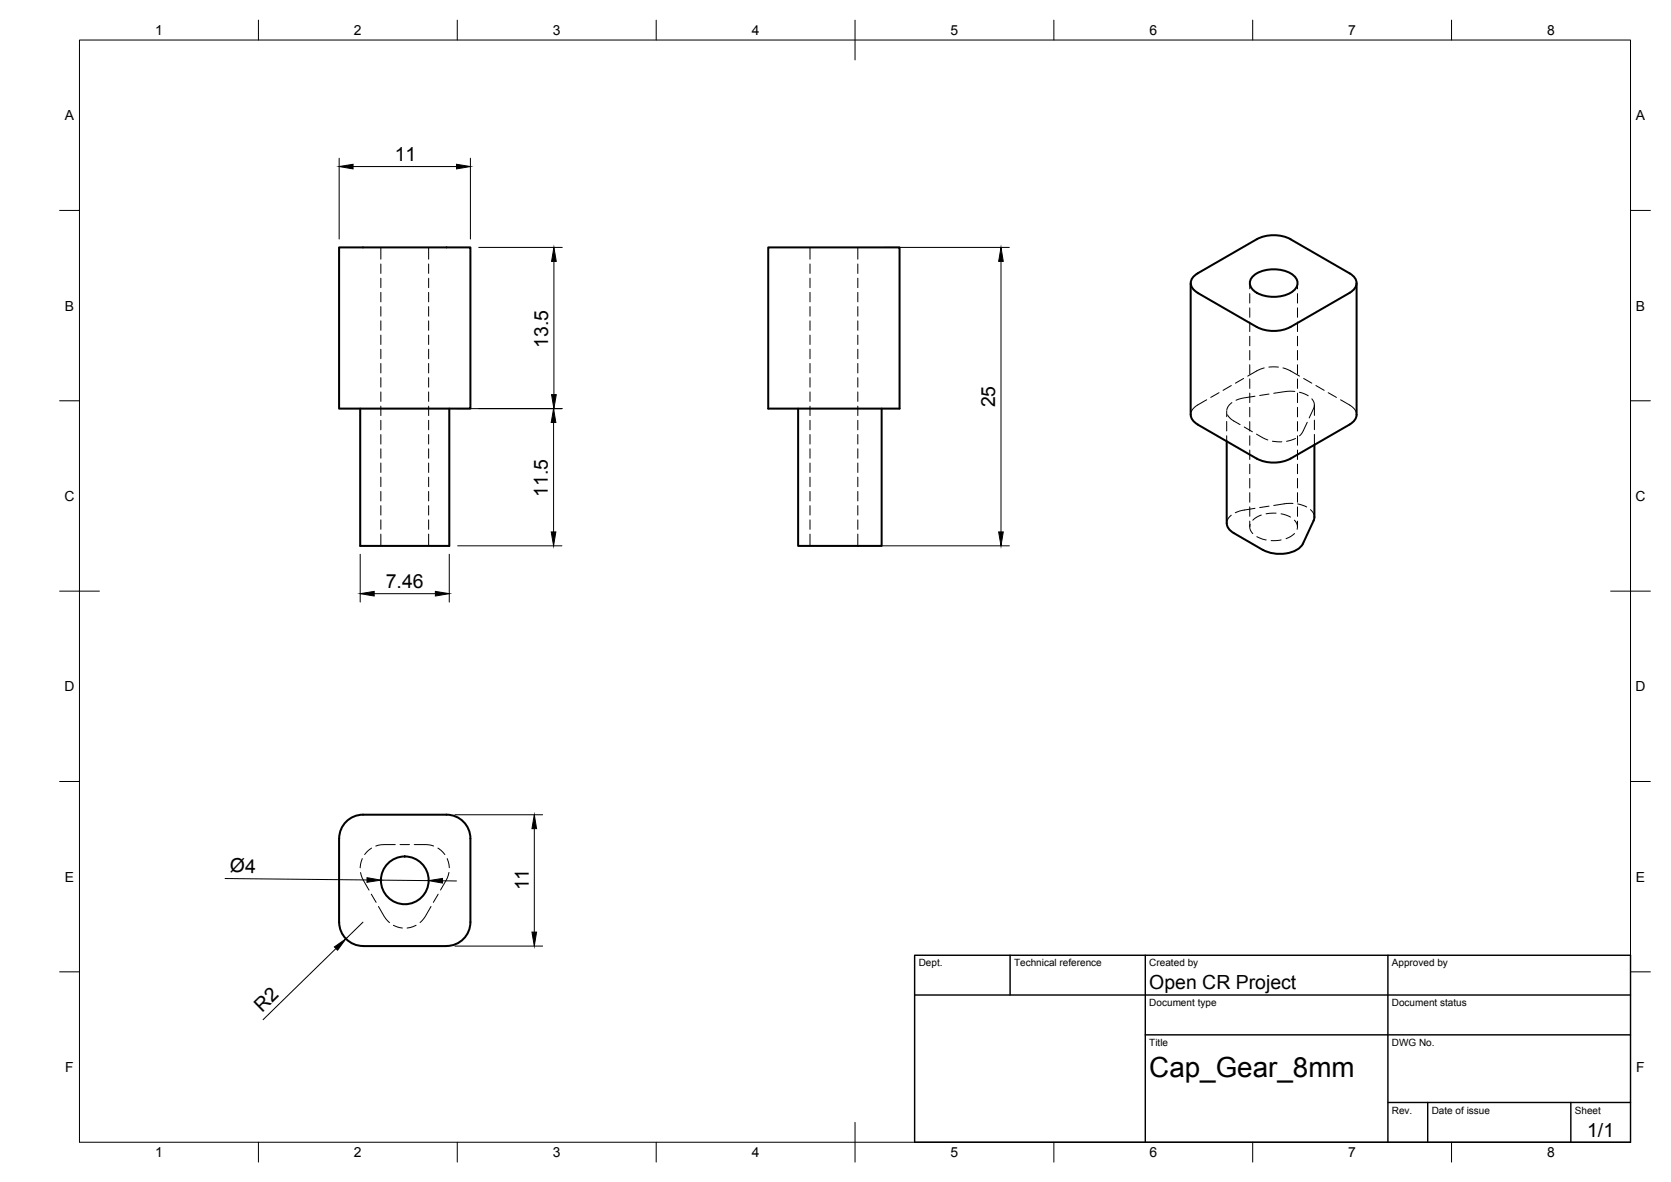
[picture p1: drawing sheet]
<svg xmlns="http://www.w3.org/2000/svg" width="420mm" height="297mm" viewBox="0 0 420 297" stroke-linecap="round" stroke-linejoin="round" font-family="sans-serif">
<!-- layer: Visible -->
<g fill="none" stroke="#000" stroke-width=".51">
<path d="M85.3 62.2h33v40.5h-33zM193.2 62.2h33v40.5h-33zM299.4 71.1v33.1a3 3 0 0 0 1.8 2.5l14.8 8.6M300.5 69.2l15.5-9.1a9.3 9.3 0 0 1 8.5 0l14.8 8.6a2.6 2.6 0 0 1 1.8 2.4 2.6 2.6 0 0 1-1.8 2.5l-14.8 8.6a9.5 9.5 0 0 1-8.5 0l-14.8-8.6a2.49 2.49 0 0 1-1.8-2 2.49 2.49 0 0 1 1.1-2.4zM315.3 69.2a8.9 8.9 0 0 1 9.9 0 2.49 2.49 0 0 1 1 2.4 2.49 2.49 0 0 1-1.7 2 9.1 9.1 0 0 1-9.2-.5 2.36 2.36 0 0 1 0-3.9zM341.1 71.1v33.1a3 3 0 0 1-1.8 2.5l-14.8 8.6M90.6 102.7v34.5h22.4v-34.5M200.7 102.7v34.5h21v-34.5M308.4 110.9l.1 20.6a3 3 0 0 0 1.7 2.5l7.3 4.2M316 115.2a9.4 9.4 0 0 0 8.5 0M330.5 111.8v18.1l-.2 .9M327.6 136.6a6.9 6.9 0 0 1-6.6 2.6l-2.2-.5-1.2-.5"/>
<path d="M330.3 130.9l-2.7 5.8M85.3 210.7v21M85.3 210.7a6 6 0 0 1 6-6h21a6 6 0 0 1 6 6M118.3 210.7v21M85.3 231.7a6 6 0 0 0 6 6.1l21-.1a6 6 0 0 0 6-6"/>
<circle cx="101.8" cy="221.2" r="6"/>
</g>
<!-- layer: Hidden -->
<g fill="none" stroke="#000" stroke-width=".25">
<path d="M95.8 62.2v2.9M95.8 66.3v2.4M95.8 69.9v2.4M95.8 73.5v2.4M95.8 77.1v2.3M107.8 62.2v2.9M107.8 66.3v2.4M107.8 69.9v2.4M107.8 73.5v2.4M107.8 77.1v2.3M203.7 62.2v2.9M203.7 66.3v2.4"/>
<path d="M203.7 69.9v2.4M203.7 73.5v2.4M203.7 77.1v2.3M215.7 62.2v2.9M215.7 66.3v2.4M215.7 69.9v2.4M215.7 73.5v2.4M215.7 77.1v2.3M314.2 71.1v1.5M314.2 73.8v2.4M314.2 77.4v2.3M326.2 71.1v1.5"/>
<path d="M326.2 73.8v2.4M326.2 77.4v2.3M95.8 80.6v2.4M95.8 84.2v2.4M95.8 87.8v2.4M95.8 91.3v2.4M95.8 94.9v2.4M95.8 98.5v2.4M107.8 80.6v2.4M107.8 84.2v2.4M107.8 87.8v2.4M107.8 91.3v2.4"/>
<path d="M107.8 94.9v2.4M107.8 98.5v2.4M203.7 80.6v2.4M203.7 84.2v2.4M203.7 87.8v2.4M203.7 91.3v2.4M203.7 94.9v2.4M203.7 98.5v2.4M215.7 80.6v2.4M215.7 84.2v2.4M215.7 87.8v2.4M215.7 91.3v2.4"/>
<path d="M215.7 94.9v2.4M215.7 98.5v2.4M306.5 98.7l-2.1 1.2M309.6 96.9l-2.1 1.2M312.7 95.1l-2.1 1.2M314.2 80.9v2.4M314.2 84.5v2.4M314.2 88.1v2.4M314.2 91.7v2.3M314.2 95.2v2.4M314.2 98.8v2.4M315.6 99.6l-3.4 .5-1.4 .5"/>
<path d="M317.9 92.5l-1.4 .4-2.8 1.6M319 92.3h2.4M319.1 99l-2.4 .4M322.6 92.5l1.4 .4 2.7 1.6M325.6 98.4l-2-.1-3.3 .5M326.2 80.9v2.4M326.2 84.5v2.4M326.2 88.1v2.4M326.2 91.7v2.3M326.2 95.2v2.4M326.2 98.8v2.4M326.7 98.6l2.2 .9"/>
<path d="M327.8 95.1l2 1.2M330.9 96.9l2.1 1.2M334 98.7l2 1.2M95.8 102.1v2.3M95.8 105.6v2.4M95.8 109.2v2.4M95.8 112.8v2.4M95.8 116.4v2.3M95.8 119.9v2.4M107.8 102.1v2.3M107.8 105.6v2.4M107.8 109.2v2.4"/>
<path d="M107.8 112.8v2.4M107.8 116.4v2.3M107.8 119.9v2.4M203.7 102.1v2.3M203.7 105.6v2.4M203.7 109.2v2.4M203.7 112.8v2.4M203.7 116.4v2.3M203.7 119.9v2.4M215.7 102.1v2.3M215.7 105.6v2.4M215.7 109.2v2.4"/>
<path d="M215.7 112.8v2.4M215.7 116.4v2.3M215.7 119.9v2.4M303.4 100.5l-3.1 1.9-.8 1-.1 .8M308.4 103.3v1.4M308.4 105.9v2.4M308.4 109.5v1.4M308.7 104.3l1 1.2 2.1 1.2M309.8 101.2l-.9 .9-.4 1M312.8 107.3l2.1 1.2M314.2 102.4v2.4M314.2 105.9v2.4"/>
<path d="M314.2 109.5v2.4M314.2 113.1v2.4M314.2 116.7v2.3M315.9 109.1l2.9 1.5M319.9 110.9l2.4 .1M325.8 110.2l-2.3 .7M326.2 102.4v2.4M326.2 105.9v2.4M326.2 109.5v2.4M326.2 113.1v2.4M326.2 116.7v2.3M328.7 106.1l-1.1 2.4-.9 1"/>
<path d="M329.8 100.2l.6 .9v1.2l-1.2 2.7M330.5 101.8v2.6M330.5 105.6v2.4M330.5 109.2v2.6M337.1 100.5l3.1 1.9 .8 1 .1 .8M95.8 123.5v2.4M95.8 127.1v2.3M95.8 130.6v2.4M95.8 134.2v3M107.8 123.5v2.4M107.8 127.1v2.3M107.8 130.6v2.4"/>
<path d="M107.8 134.2v3M203.7 123.5v2.4M203.7 127.1v2.3M203.7 130.6v2.4M203.7 134.2v3M215.7 123.5v2.4M215.7 127.1v2.3M215.7 130.6v2.4M215.7 134.2v3M309.6 129.5l-.8 .9-.4 1.1M314.2 120.2v2.4M314.2 123.8v2.4"/>
<path d="M314.2 127.4v2.4M314.2 131v1.4M314.3 131.8v1.1l.7 1.2M315.6 127.7l-3.3 .6-1.7 .5M316 134.9l2.4 .8M317.1 129.4l-1 .5-1.1 .8M319.1 127.2l-2.4 .4M320.9 129l-2.6 .1M322.1 129.1l2.4 .8M322.1 135.7l-2.5 .2M325.1 126.5h-1.5l-3.3 .5M325.5 130.7l.6 1 .1 1.3"/>
<path d="M325.5 134.1l-.9 .7-1.2 .6M326.2 120.2v2.4M326.2 123.8v2.4M326.2 127.4v2.4M326.2 131v1.4M326.3 126.6l2.2 .8M329.5 128.1l.6 .7 .4 1.1M90.7 219.3a11 11 0 0 0 2.1 4.4M91.1 215.8l-.5 2.3M93.4 213.1l-1.7 1.6M99.4 212.2a11.3 11.3 0 0 0-4.9 .4M100.6 212.2h2.4"/>
<path d="M104.2 212.2a11.3 11.3 0 0 1 4.8 .4M110.1 213.1l1.7 1.6M112.4 215.8l.6 2.3M112.9 219.3a11 11 0 0 1-2.1 4.4M93.4 224.7l1.2 2.1M95.2 227.8a11.4 11.4 0 0 0 2.7 4M98.9 232.5l2.3 .7M104.6 232.5l-2.2 .7M108.4 227.8a11.4 11.4 0 0 1-2.8 4M110.2 224.7l-1.2 2.1"/>
</g>
<!-- layer: BORDER -->
<g fill="none" stroke="#000" stroke-width=".25">
<path d="M20 10.1h390v276.9h-390zM65 5.1v5M115 5.1v5M165 5.1v5M215 5.1v10M265 5.1v5M315 5.1v5M365 5.1v5M15 52.9h5M410 52.9h5M15 100.7h5M410 100.7h5"/>
<path d="M15 148.6h10M405 148.6h10M15 196.4h5M410 196.4h5M15 244.2h5M410 244.2h5M65 287v5M115 287v5M165 287v5M215 282.1v9.9M265 287v5M315 287v5"/>
<path d="M365 287v5"/>
</g>
<!-- layer: TITLEBLOCK -->
<path d="M230 240.1h180v46.9h-180zM230 250h180M254 240.1v9.9M288 240.1v46.9M349 240.1v46.9M288 260.1h122M349 277.1h61M359 277.1v9.9M395 277.1v9.9" fill="none" stroke="#000" stroke-width=".36"/>
<!-- layer: FD_Dimensions -->
<g fill="none" stroke="#000" stroke-width=".25">
<path d="M85.3 39.8v20.3M118.3 39.8v20.3M88.8 41.9h26M120.4 62.2h21M139.3 65.7v33.5M222.3 62.2h31.5M251.7 65.7v68M115.1 102.7h26.3M139.2 106.2v27.5M90.6 139.3v12M113 139.3v12M115.1 137.2h26.2"/>
<path d="M211.8 137.2h42M94.1 149.2h15.4M114.4 204.8h22M134.3 208.2v26M56.6 220.8l35.7 .3M84.5 238.4l-18.4 17.9M91.3 231.7l-4.3 4.2M95.8 221.2l12 .1M111.3 221.3l3.5 .1M114.4 237.8h22"/>
</g>
<g fill="#000" stroke="#000" stroke-width=".25">
<path d="M85.3 41.9l3.5-.6v1.1zM114.8 41.3l3.5 .6-3.5 .5zM139.3 62.2l.6 3.5h-1.2zM251.7 62.2l.6 3.5h-1.2zM138.7 99.2h1.2l-.6 3.5zM139.2 102.7l.6 3.5h-1.2zM138.6 133.7h1.2l-.6 3.5zM251.1 133.7h1.2l-.6 3.5zM90.6 149.2l3.5-.6v1.2zM109.5 148.6l3.5 .6-3.5 .6zM134.3 204.8l.6 3.4h-1.1zM84.1 238l2.9-2.1-2.1 2.9z"/>
<path d="M92.3 220.6l3.5 .6-3.5 .5zM107.8 221.3l3.5-.5v1.1zM133.8 234.2h1.1l-.6 3.6z"/>
</g>
<text font-size="7" x="289" y="270.6">Cap_Gear_8mm</text>
<g font-size="4.9">
<text x="99.3" y="40.5">11</text>
<text x="137.8" y="87.4" transform="rotate(-90 137.8 87.4)">13.5</text>
<text x="250.2" y="102.4" transform="rotate(-90 250.2 102.4)">25</text>
<text x="137.7" y="124.8" transform="rotate(-90 137.7 124.8)">11.5</text>
<text x="97" y="147.7">7.46</text>
<text x="57.8" y="219.2" transform="rotate(1 57.8 219.2)">Ø4</text>
<text x="132.9" y="223.8" transform="rotate(-90 132.9 223.8)">11</text>
<text x="289" y="248.5">Open CR Project</text>
<text x="65.9" y="254.5" transform="rotate(-44 65.9 254.5)">R2</text>
<text x="399.1" y="285.7">1/1</text>
</g>
<g font-size="3.5">
<text x="39" y="8.8">1</text>
<text x="89" y="8.8">2</text>
<text x="139" y="8.8">3</text>
<text x="189" y="8.8">4</text>
<text x="239" y="8.8">5</text>
<text x="289" y="8.8">6</text>
<text x="339" y="8.8">7</text>
<text x="389" y="8.8">8</text>
<text x="16.3" y="30.2">A</text>
<text x="411.3" y="30.2">A</text>
<text x="16.3" y="78">B</text>
<text x="411.3" y="78">B</text>
<text x="16.2" y="125.9">C</text>
<text x="411.2" y="125.9">C</text>
<text x="16.2" y="173.7">D</text>
<text x="411.2" y="173.7">D</text>
<text x="16.3" y="221.6">E</text>
<text x="411.3" y="221.6">E</text>
<text x="16.4" y="269.4">F</text>
<text x="411.4" y="269.4">F</text>
<text x="39" y="290.8">1</text>
<text x="89" y="290.8">2</text>
<text x="139" y="290.8">3</text>
<text x="189" y="290.8">4</text>
<text x="239" y="290.8">5</text>
<text x="289" y="290.8">6</text>
<text x="339" y="290.8">7</text>
<text x="389" y="290.8">8</text>
</g>
<g font-size="2.5">
<text x="231" y="242.9">Dept.</text>
<text x="255" y="242.9">Technical reference</text>
<text x="289" y="242.9">Created by</text>
<text x="350" y="242.9">Approved by</text>
<text x="289" y="252.8">Document type</text>
<text x="350" y="252.8">Document status</text>
<text x="289" y="262.9">Title</text>
<text x="350" y="262.9">DWG No.</text>
<text x="350" y="279.9">Rev.</text>
<text x="360" y="279.9">Date of issue</text>
<text x="396" y="279.9">Sheet</text>
</g>
</svg>
